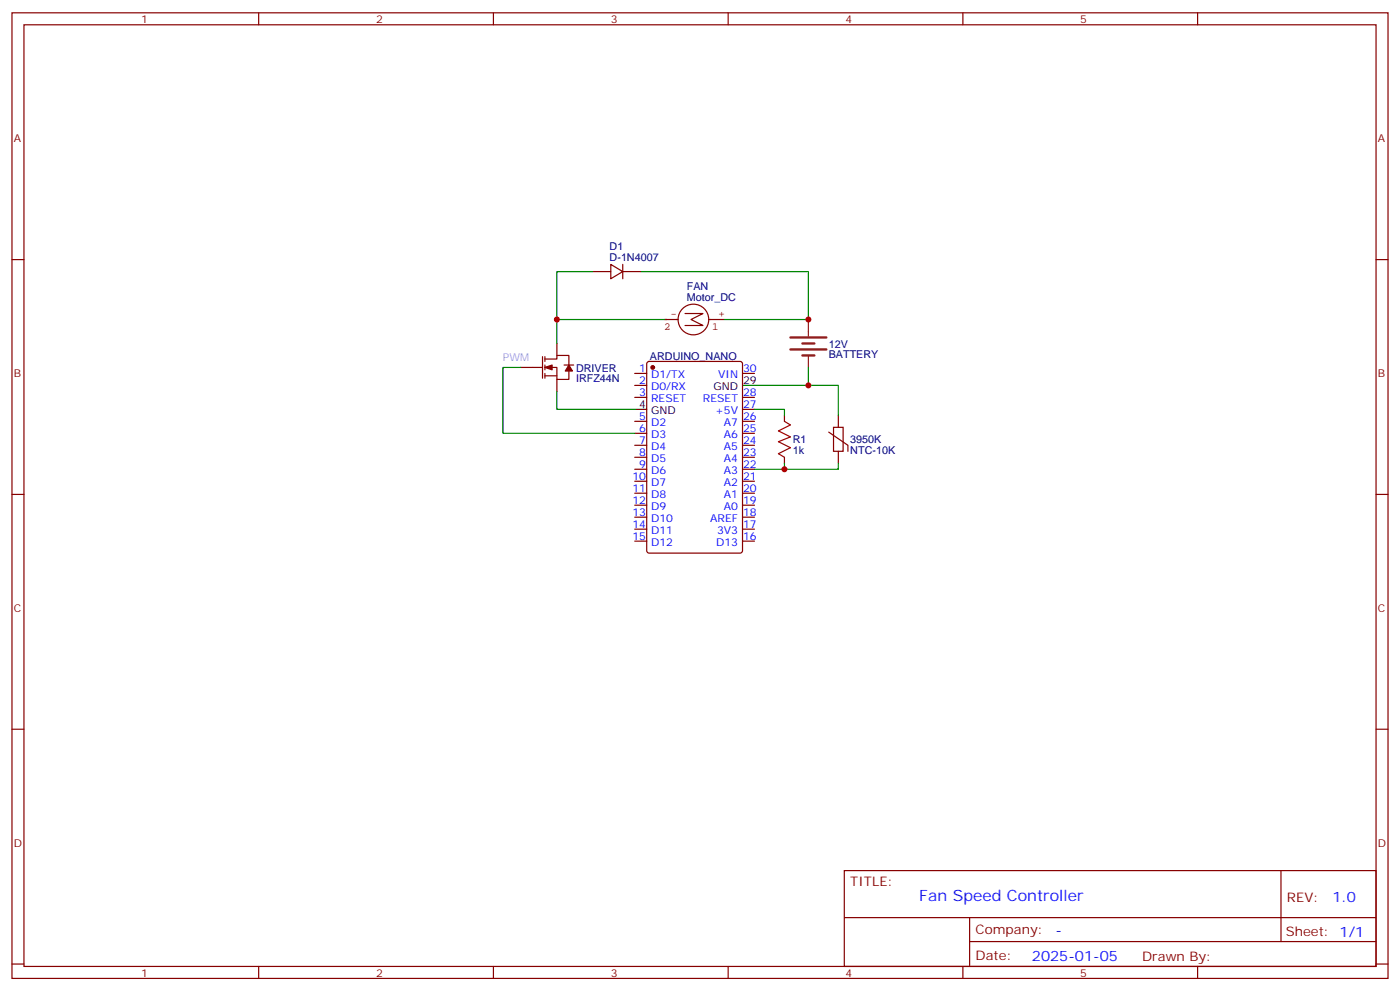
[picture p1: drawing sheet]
<svg xmlns="http://www.w3.org/2000/svg" width="412mm" height="292mm" viewBox="0 0 412 292" stroke-linecap="round" stroke-linejoin="round" font-family="sans-serif">
<g fill="none" stroke="#870000" stroke-width=".35">
<path d="M3.5 3.8h405.4v284.3h-405.4zM7.1 7.3h398.2v277.3h-398.2zM76.2 3.8v3.5M145.3 3.8v3.5M214.5 3.8v3.5M283.6 3.8v3.5M352.8 3.8v3.5M3.5 76.4h3.6M174.6 80h5.3M179.9 77.9l3.5 2.1-3.5 2.1zM183.4 77.9v4.2M183.4 80h5.3"/>
<path d="M405.3 76.4h3.6M153.5 108.2h6.3M159.8 105v6.4M160.5 108.2h3.5v3.5h3.6v-2.4M160.5 105.7h3.5v-1h3.6v2.8M160.5 105v1.4M160.5 107.5v1.4M160.5 110v1.4M160.5 110.7h3.5M164 101.1v3.6M164 111.7v3.6M166.2 107.5h2.8"/>
<path d="M187 110h3.5M187 113.5h3.5M187 117h3.5M190.7 106.6l.5-.2h26.8l.7 .5v55.3l-.4 .6-27.1 .1-.6-.5-.1-55.3zM218.7 110h3.5M218.7 117h3.5M187 124.1h3.5M187 127.6h3.5M187 131.1h3.5M187 134.7h3.5M187 138.2h3.5M218.7 124.1h3.5"/>
<path d="M218.7 127.6h3.5M218.7 131.1h3.5M218.7 134.7h3.5M218.7 138.2h3.5M218.7 120.5h3.5M231.1 122.3v1.8M231.1 134.7v1.7M244.1 127.2l5.7 3.9v1.8M245.5 125.8h2.9v7.1h-2.9zM246.9 122.3v3.5M246.9 132.9v3.5M3.5 145.6h3.6"/>
<path d="M187 141.7h3.5M187 145.2h3.5M187 148.8h3.5M187 152.3h3.5M187 155.8h3.5M187 159.3h3.5M218.7 141.7h3.5M218.7 145.2h3.5M218.7 148.8h3.5M218.7 152.3h3.5M218.7 155.8h3.5M218.7 159.3h3.5"/>
<path d="M405.3 145.6h3.6M3.5 214.7h3.6M405.3 214.7h3.6M248.7 256.4h156.6v28.2h-156.6zM377.3 256.4v20.9M248.7 270.2h156.5M285.6 277.3h119.6M285.6 270.2v14.1M3.5 283.9h3.6M76.2 284.6v3.5M145.3 284.6v3.5M214.5 284.6v3.5"/>
<path d="M283.6 284.6v3.5M352.8 284.6v3.5M405.3 283.9h3.6"/>
</g>
<g fill="#870000" stroke="#870000" stroke-width=".35">
<path d="M167.6 107.5l1 1.8h-2.1z"/>
<path d="M160.5 108.2l2.1-.7v1.4z"/>
<circle cx="192.3" cy="108.2" r=".53"/>
</g>
<path d="M218.7 113.5h3.5M187 120.5h3.5" fill="none" stroke="#000" stroke-width=".35"/>
<path d="M231.1 124.1l1.7 1-3.5 1.8 3.5 1.8-3.5 1.4 3.5 1.7-3.5 1.8 1.8 1.1" fill="none" stroke="#a10000" stroke-width=".35"/>
<path d="M174.6 80h-10.6v14.1M188.7 80h49.4v14.1h-24.7M195.8 94.1h-31.8v7M153.5 108.2h-5.3v19.4h38.8M164 115.3v5.2h23M222.2 113.5h24.7v8.8M238.1 108.2v5.3M222.2 120.5h8.9v1.8M231.1 136.4v1.8h-8.9M246.9 136.4v1.8h-15.8" fill="none" stroke="#008700" stroke-width=".35"/>
<path d="M195.8 94.1h3.9M201.8 92.3h5.3l-3.5 1.8 3.5 1.7h-5.3M204.1 98.6a4.5 4.5 0 0 1-3.8-6.7 4.5 4.5 0 0 1 7.6-.5 4.5 4.5 0 0 1-2.8 7.1l-.8 .1M208.8 94.1h4.6" fill="none" stroke="#850000" stroke-width=".35"/>
<path d="M232.8 99.4h10.6M232.8 102.9h10.6M236.4 101.1h3.5M236.4 104.7h3.5" fill="none" stroke="#8c2424" stroke-width=".71"/>
<path d="M238.1 94.1v4.9M238.1 104.7v3.5" fill="none" stroke="#8c2424" stroke-width=".35"/>
<g fill="#c00">
<circle cx="238.1" cy="113.5" r=".88"/>
<circle cx="164" cy="94.1" r=".88"/>
<circle cx="238.1" cy="94.1" r=".88"/>
<circle cx="231.1" cy="138.2" r=".88"/>
</g>
<text font-size="4.6" fill="#00f" x="270.8" y="265.4">Fan Speed Controller</text>
<g font-size="4.2" fill="#00f">
<text x="392.5" y="265.6">1.0</text>
<text x="310.9" y="275.2">-</text>
<text x="304" y="283">2025-01-05</text>
</g>
<g font-size="3.9" fill="#800">
<text x="250.5" y="260.9">TITLE:</text>
<text x="379.1" y="265.6">REV:</text>
<text x="287.4" y="275.1">Company:</text>
<text x="378.7" y="275.8">Sheet: 1/1</text>
<text x="287.4" y="282.8">Date:</text>
<text x="336.4" y="282.9">Drawn By:</text>
</g>
<g font-size="3.2" fill="#800">
<text x="41.6" y="6.8">1</text>
<text x="110.8" y="6.8">2</text>
<text x="179.9" y="6.8">3</text>
<text x="249.1" y="6.8">4</text>
<text x="318.2" y="6.8">5</text>
<text x="4.1" y="41.9">A</text>
<text x="405.9" y="41.9">A</text>
<text x="4.1" y="111">B</text>
<text x="405.9" y="111">B</text>
<text x="4.1" y="180.2">C</text>
<text x="405.9" y="180.2">C</text>
<text x="4.1" y="249.3">D</text>
<text x="405.9" y="249.3">D</text>
<text x="41.6" y="287.6">1</text>
<text x="110.8" y="287.6">2</text>
<text x="179.9" y="287.6">3</text>
<text x="249.1" y="287.6">4</text>
<text x="318.2" y="287.6">5</text>
</g>
<g font-size="3.2" fill="#000080">
<text x="179.6" y="76.8">D-1N4007</text>
<text x="179.6" y="73.7">D1</text>
<text x="202.3" y="88.5">Motor_DC</text>
<text x="202.3" y="85.4">FAN</text>
<text x="191.4" y="105.9">ARDUINO_NANO</text>
<text x="244.1" y="105.4">BATTERY</text>
<text x="244.1" y="102.4">12V</text>
<text x="169.7" y="112.5">IRFZ44N</text>
<text x="169.7" y="109.4">DRIVER</text>
<text x="233.5" y="130.6">R1</text>
<text x="250.5" y="130.6">3950K</text>
<text x="233.5" y="133.6">1k</text>
<text x="250.5" y="133.6">NTC-10K</text>
</g>
<g font-size="3.2" fill="#840000">
<text x="197.6" y="93.4">-</text>
<text x="211.7" y="93.4">+</text>
<text x="195.7" y="97.1">2</text>
<text x="209.8" y="97.1">1</text>
</g>
<text font-size="3.2" fill="#99c" x="148.2" y="106.4">PWM</text>
<g font-size="3.2" fill="#00f">
<text x="188.3" y="109.6">1</text>
<text x="188.3" y="113.1">2</text>
<text x="191.8" y="111.4">D1/TX</text>
<text x="211.5" y="111.4">VIN</text>
<text x="218.9" y="109.6">30</text>
<text x="188.3" y="116.7">3</text>
<text x="191.8" y="114.9">D0/RX</text>
<text x="191.8" y="118.4">RESET</text>
<text x="207.1" y="118.4">RESET</text>
<text x="218.9" y="116.7">28</text>
<text x="188.3" y="123.7">5</text>
<text x="191.8" y="125.5">D2</text>
<text x="210.6" y="122">+5V</text>
<text x="213.2" y="125.5">A7</text>
<text x="218.9" y="123.7">26</text>
<text x="218.9" y="120.2">27</text>
<text x="188.3" y="127.2">6</text>
<text x="188.3" y="130.8">7</text>
<text x="191.8" y="129">D3</text>
<text x="213.2" y="129">A6</text>
<text x="218.9" y="130.8">24</text>
<text x="218.9" y="127.2">25</text>
<text x="188.3" y="134.3">8</text>
<text x="188.3" y="137.8">9</text>
<text x="191.8" y="132.5">D4</text>
<text x="191.8" y="136.1">D5</text>
<text x="213.2" y="136.1">A4</text>
<text x="213.2" y="132.5">A5</text>
<text x="218.9" y="137.8">22</text>
<text x="218.9" y="134.3">23</text>
<text x="186.3" y="141.4">10</text>
<text x="191.8" y="139.6">D6</text>
<text x="191.8" y="143.1">D7</text>
<text x="213.2" y="143.1">A2</text>
<text x="213.2" y="139.6">A3</text>
<text x="218.9" y="141.4">21</text>
<text x="186.3" y="144.9">11</text>
<text x="186.3" y="148.4">12</text>
<text x="191.8" y="146.6">D8</text>
<text x="213.2" y="146.6">A1</text>
<text x="218.9" y="148.4">19</text>
<text x="218.9" y="144.9">20</text>
<text x="186.3" y="151.9">13</text>
<text x="186.3" y="155.5">14</text>
<text x="191.8" y="150.2">D9</text>
<text x="191.8" y="153.7">D10</text>
<text x="209.2" y="153.7">AREF</text>
<text x="213.2" y="150.2">A0</text>
<text x="218.9" y="155.5">17</text>
<text x="218.9" y="151.9">18</text>
<text x="186.3" y="159">15</text>
<text x="191.8" y="157.2">D11</text>
<text x="191.8" y="160.8">D12</text>
<text x="210.9" y="160.8">D13</text>
<text x="211.2" y="157.2">3V3</text>
<text x="218.9" y="159">16</text>
</g>
<g font-size="3.2">
<text x="218.9" y="113.1">29</text>
<text x="210.1" y="114.9">GND</text>
<text x="188.3" y="120.2">4</text>
<text x="191.8" y="122">GND</text>
</g>
</svg>
